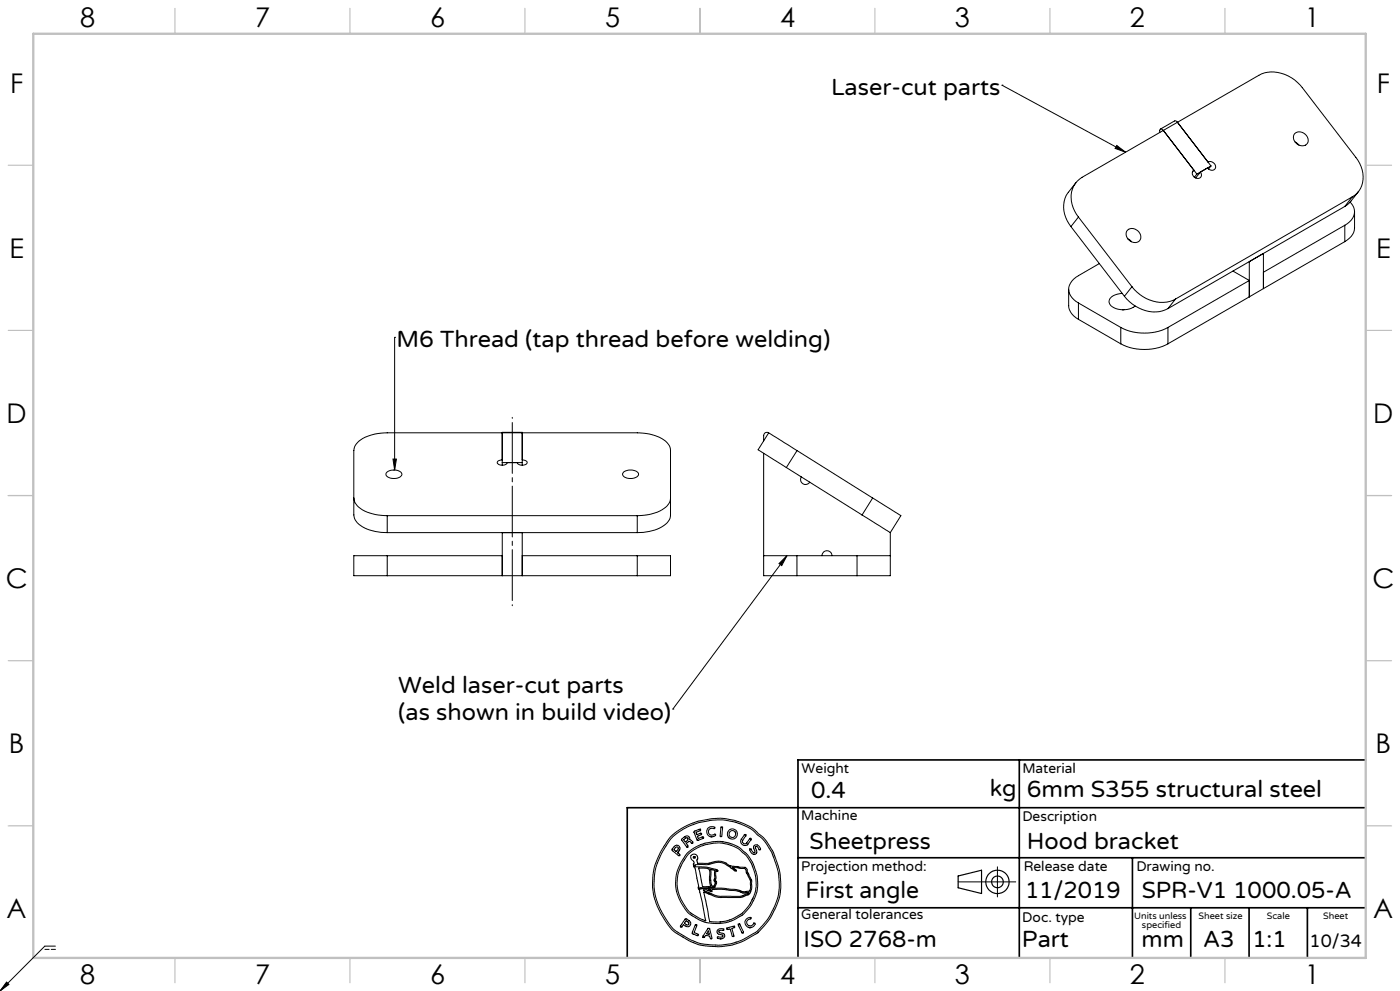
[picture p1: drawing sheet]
<svg xmlns="http://www.w3.org/2000/svg" width="420mm" height="297mm" viewBox="0 0 420 297" stroke-linecap="round" stroke-linejoin="round" font-family="sans-serif">
<g fill="none" stroke="#000" stroke-width=".3">
<path d="M300.6 25.5h.1M300.6 25.5l37.1 20.1M348.1 38.7l4.3-2.4h.5l10.4 13.4M349 39.1l28.6-16.5a10.4 10.4 0 0 1 12.4 2.8l16.8 21.8a8.2 8.2 0 0 1 .3 10.7l-1.4 1.1M349 39.1l-24.4 14.1a7.3 7.3 0 0 0-2.2 10l1.1 1.8M349 39.1a.55 .55 0 0 0-.6-.5 .55 .55 0 0 0-.5 .6v.5M349 39.1l10.1 13.1M322.8 54.8l-2.3 2.8a8.3 8.3 0 0 0 .8 10.3M335 43.6l2.7 2-3.2-1.1zM357.7 51.6l.5-.6a1.42 1.42 0 0 0 .1 2.2 1.42 1.42 0 0 0 2.1-.5l-.3-1.1M359.1 52.2l-.8 .9M360.1 51.6l-1.4 1.7"/>
<path d="M362.4 48.6a1.53 1.53 0 0 1 1.8 .3 1.53 1.53 0 0 1 .2 1.9 1.56 1.56 0 0 1-2.2-.5l-2.1 1.3M363.3 49.7l-4.2 2.5M363.3 49.7l-.8 1M388.4 40a2.46 2.46 0 0 1 3.1 .2 2.46 2.46 0 0 1 .5 3 2.46 2.46 0 0 1-3-.2 2.46 2.46 0 0 1-.6-3zM388.5 42.6l1.2 .9M405.7 59l-53.1 30.6M405.7 59l-2.3 2.9M407.5 57.4a12.9 12.9 0 0 1-4.1 4.5M321.3 67.9l16 20.9M323.5 65l16.1 20.9M323.5 65l-2.2 2.9M329.8 79l-6.3 3.6a4.3 4.3 0 0 0-2.3 6l.9 1.2 1.4 1"/>
<path d="M338.2 69a2.45 2.45 0 0 1 3.1 .2 2.45 2.45 0 0 1 .5 3 2.46 2.46 0 0 1-3-.2 2.46 2.46 0 0 1-.6-3zM338.3 71.6l1.2 .9M403.4 61.9l-53 30.6M403.4 67.5l-24.4 14.1M403.4 67.5v4.9M403.4 72.4l-24.4 14.1M405 60.6a3.9 3.9 0 0 1-.8 6.5l-.8 .4M406.4 63.5v4.8a4.9 4.9 0 0 1-3 4.1M320.6 86.7v4.9a4.9 4.9 0 0 0 2.9 4.1M323.5 90.8l12.7 7.3M323.5 90.8v4.9M323.5 95.7l12.7 7.3"/>
<path d="M336.2 98.1a15.6 15.6 0 0 0 14.2 0M336.2 98.1v4.9M336.7 87.9a3.6 3.6 0 0 0-4 2.6 4.2 4.2 0 0 0 4.8 2.3l1.9-.4 1.1-.7M336.7 92.8h.5M337.3 88.8a11.1 11.1 0 0 0 12.3 4.1l.8-.4M339.6 85.9a10.7 10.7 0 0 0 13 3.7M339.6 85.9l-2.3 2.9M350.4 98.1v4.9M352.6 89.6l-2.2 2.9M369.9 81.2l4.9 2.9-24.4 14M374.8 89l-24.4 14M379 86.5v-10.6l-4.2 2.5v10.6"/>
<path d="M379 86.5l-4.2 2.5M118.4 101.1h.1M118.4 101.1v39.8M336.2 103a15.6 15.6 0 0 0 14.2 0M117.9 137.6h1l-.5 3.3zM150.7 137.8l-.4 .1a.76 .76 0 0 0-1 .3 .76 .76 0 0 0 .3 1 1.84 1.84 0 0 0 2.6-.6M150.7 139.4v-9.8h6v9.8M150.7 138.6h6M156.7 137.8a1.03 1.03 0 0 1 1.4 1.1 1.94 1.94 0 0 1-2.9-.3M229.1 135.9v36.6h10M230.6 129.7l8.5 5.3M230.6 129.7l-3.2 5.1 8.5 5.3"/>
<path d="M230.6 129.7a.98 .98 0 0 0-1.5 .9v1.5M239.1 135l-3.2 5.1M239.1 135l22.7 14.3M106.2 149.3a5.3 5.3 0 0 0 3.9 4.2l2.5 .7 3.6 .3M116.1 141.5a3.3 3.3 0 0 1 4.4 .5 2 2 0 0 1-2.5 1.4 1.85 1.85 0 0 1-2.2-1.4zM116.2 159.6a12 12 0 0 1-9.3-3.4l-.6-.9-.1-1v-19.3a5.6 5.6 0 0 1 4.7-4.5l2.5-.6 2.8-.2h75a12.4 12.4 0 0 1 9.3 3.4l.5 1 .2 .9v19.3a5.2 5.2 0 0 1-4 4.3l-2.4 .7-3.6 .3M116.2 154.5v5.1M116.2 154.5h75M116.2 159.6h75M150.7 159.6v12.9M156.7 159.6v12.9M187.1 141.4a3.5 3.5 0 0 1 4.4 .4 1.8 1.8 0 0 1-2.3 1.6 2.13 2.13 0 0 1-2.4-1.3z"/>
<path d="M191.2 154.5v5.1M201.2 149.3a5.2 5.2 0 0 1-4 4.2l-2.4 .7-3.6 .3M235.9 140.1l22.7 14.2M240.4 142.9a1.5 1.5 0 0 0 .5 2.1 1.5 1.5 0 0 0 2-.5M258.6 154.3l8.5 5.3M261.8 149.3l8.5 5.2-3.2 5.1M261.8 149.3l-3.2 5M267.1 159.6v12.9h-10M116.2 166.5h-10v6h10M116.2 166.5h34.5M116.2 172.5h75M116.2 166.5v6"/>
<path d="M156.7 166.5h34.5M191.2 166.5h10v6h-10M191.2 166.5v6M229.1 166.5h10M236.1 166.5l-1.6 3-.8-.6zM236.1 166.5l-34.2 46M239.1 166.5v6M239.1 166.5h18M239.1 172.5h18M246.6 166.5a1.5 1.5 0 0 1 1.5-1.4 1.5 1.5 0 0 1 1.5 1.4M257.1 166.5h10M257.1 166.5v6"/>
<path d="M201.9 212.5h.1M201.2 250.8l3.2-2.5 3.4-1.6 1.8-.6 3.4-.7 3.2-.2 4.1 .6 3.3 1.2 2.4 1.4 3.1 2.6 2.7 4.1 1.5 4 .7 2.8 .2 4.3-.5 3.2-2.2 5.1-1.7 2.3-2.5 2.8-3.9 2.2-2.4 1-2.1 .6-3.7 .3-4.1-.3-2.1-.5-3-1.4-4.5-2.9-2.2-3.1-2.1-3.9-1-2.8-.4-2.8 .1-3.9 .7-3.3 2-4.3zM201.8 250.8l3.3-2.4 3.5-1.5 4.6-1.1 3.7-.1 3.6 .7 3.8 1.5 1.4 .8 3.2 2.9 2.6 3.9 1.2 3.2 .9 3.2 .2 4.2-.5 3-.9 2.6-1.3 2.6-1.2 1.7-2.9 3.3-4.1 2.3-3.4 1.2-3 .4h-2.8l-3.5-.4-2.8-1-4.2-2.5-1.7-1.4-2.3-3.4-1.7-3.3-1-3.1-.3-3.2 .3-3.7 .6-2.4 1.8-3.8zM202.4 253.6l.8-.3 .7 .6v.7l-.6 .9 .7 .6-.1 .3h-.3l-2-1.6zM202.7 254l.5-.2 .3 .4-.6 1-.7-.5zM204.5 251.4l1.2-.8h.7l.5 .5v.6l.5 .1 .5 .8-.3 .2-.7-.6-.4 .1-.6 .4 .5 .8-.3 .4-1.6-2.1zM205.1 251.6l.9-.6 .4 .3v.4l-.8 .6zM206.1 253.9h.1M206.4 256.1l1.9-1.5 3.3-1.5 3.6-.5 3.1 .4 3.1 1.3 2 1.6 1.9 2.7 .8 1.9 .7 2.7-.1 3.7-.8 2.2-1.7 2.9-1.6 1.8-3.1 1.7-1.8 .6-1.8 .2-2.4-.1a.7 .7 0 0 1-.8-.9l-1.6-8 4.5 1.7 6.9-.1 2.1-.8 .5-.7 .4-1.3v-2.2l-1.3-2.5-.1-.9-.5-.5-4.5-.5-1.7-1-1.5-.4-1.3 .1-2.1 .6h-3.2l-.2-1.1 .2-.6-.2-.7-.7-.4-.9 .2-.3 .4 .1 .6 .9 1-.1 1.4 .5 .7 1 5.3-.2 .6 .4 .5 .3 1.1 1.6 8.2-1.4-.6-3.1-1.8-.8-.7-2-3.1-1.1-3-.2-2.4 .4-2.8 1.1-2.8zM208.2 249.2l1.9-.7v.5l-1.3 .4v.3l.3 .5 1.1-.5 .3 .2-.1 .3-1.2 .4 .3 .7 1.3-.5 .2 .1v.3l-1.8 .6zM209.3 251.9h.1M212.4 248.2l.9-.4 1.1 .1-.1 .5-.9-.2-.6 .3-.3 .9 .6 .8 .8 .1 .6-.3 .2 .4-1 .4-1.2-.3-.5-1.1z"/>
<path d="M213.3 250.8h.1M216.4 247.8h.2l.2 .4-.3 2.4-.3 .2-.2-.4zM223.3 250.2l.4-.1 .1 .3-1.1 1.6 .4 .8h.7l1.2-1.6 .4 .2-1 1.6-.6 .4-1.1-.3-.5-.9 .2-.7zM224.9 254.5l.3-.1 .6 .9 .6 .2-.3-1.8 .5-.5 .8 .2 .8 1-.3 .3-.7-1h-.5l-.1 .4 .4 1.4-.6 .6-1-.5zM226.1 256h.1M299.2 259.8v9M202.9 266.9l-.2-2.4 .3-3 1.1-2.6 1.6-2.6 1.5-1.5 2.2-1.3 2-.8 2.4-.4 2.3-.1 2.3 .4 3.4 1.4 2.2 1.9 1.2 1.7 .9 1.7 1.1 3.3 .1 2.8-.2 1.8-.6 1.8-1.5 2.7-2.4 2.6-2.7 1.5-2.3 .8-2.8 .2-3.1-.3-2-.8-2.4-1.5-1.1-.8-1.7-2.6-1-2-.6-1.9M205.6 275.4l.3-.1 1.1 .9 .2 1-.4 .4-.7 .1-1.1-.6-.5 .7h-.3v-.3zM205.8 275.9l.9 .6-.1 .6-.4 .1-.9-.5zM208.6 277.2l.3-.1 .2 .3-.9 2.1 1.2 .5 .1 .2-.2 .3-1.7-.8zM210.1 266.4h.1M210.2 266.4l6.5-.2 4.2 .4 2.2 .7h.4"/>
<path d="M211 266.7h1l1.5 .5 .1-.6 3-.1 4.4 .5 2 .7 1.7-.2-.5 .4-2.1 .7h-6l-1.9-.4-3.1-1.2zM212 260.3l-2.4-.2 1.1 5.6 2.5-.1-.4-1.9 .1-2.6-.2-.7-.7-.1M212.4 278.2l.5 .2 .7 2.6-.2 .3h-.3l-.2-.7-.2-.1-1-.2-.4 .6-.4-.1zM212.5 278.9l.3 1.1-.9-.1zM212.6 266.6h-.1M212.7 266.6h.5l.1 .2zM213.1 260.6l1.4 .2v2.3l-.3 .8 .4 .7-.4 .9-.3 .1h-.3l-.3-1v-3.1zM214.8 260.9l.1 .1M214.8 261v2.2l-.2 .6 .4 .5v.4l-.5 1-.6 .3-4.1 .1 .3 .3M214.9 261l.3 .2 .2-.3-.6-.3-2.7-.7-3.5-.2-.2-.5 3.8-.1 2.5-.6 1.2-.1 1.5 .5 3.3 2.2 .2-.3-1.2-.8 3.8 .3 1.7 3.9v1.8l-.3 1.1-1.4 .2M215.2 278.8l.8-.5 1.1 .2-.1 .4-.9-.1-.5 .3 .2 .4 1.5 .5 .1 .6-.4 .6-1 .2-.8-.3 .2-.4 1 .2 .5-.3-.1-.4-1.5-.5-.2-.4zM216 276.3h.1"/>
<path d="M218.1 278.2l2.1-.7 .2 .2-.1 .3-.8 .2 .7 2.2-.1 .3-.5-.2-.6-2.1-.8 .2zM221.5 277l.4-.1 1.1 2.4v.2h-.4zM222.7 279.6h.1M223.5 267.3h.1M223.9 275.4l1.3-.4v.3l-.6 .3-.5 .4v.9l.5 .6h.6l1.2-.9 .2 .3-.4 .6-1.1 .6-1.1-.5-.5-1zM224.9 278h.1M287.4 264.3h17.3M2 294.3l.7 .7-2.7 2zM16.6 283.6h-3.2l-13.4 13.4M213.2 281.3h.1M216 281.4h.1"/>
<circle cx="208.3" cy="256.9" r=".26"/>
<circle cx="219.7" cy="250" r="1.51"/>
<circle cx="219.7" cy="250" r="1.01"/>
</g>
<g fill="none" stroke="#000" stroke-width=".35">
<path d="M287.4 262.5l7.1-1.7v7l-7.1-1.7z"/>
<circle cx="299.2" cy="264.3" r="3.5"/>
<circle cx="299.2" cy="264.3" r="1.75"/>
</g>
<path d="M153.7 125.1v56.4" fill="none" stroke="#000" stroke-width=".3" stroke-dasharray="15.2 1.3 1.3 1.3" stroke-dashoffset="-1.6"/>
<path d="M305.8 227.7v59.2M409.7 227.7h-170.3v59.2M239.4 257.1h170.3M339.7 257.1v29.9M409.7 242.1h-221.5v45M239.4 272.1h170.3M357.2 272.1v14.8M374.7 272.1v14.8M392.2 272.1v14.8" fill="none" stroke="#000" stroke-width=".5"/>
<g fill="none" stroke="#c0c0c0" stroke-width=".35">
<path d="M52.5 2.5v7.5M105 2.5v7.5M157.5 2.5v7.5M210 2.5v7.5M262.5 2.5v7.5M315 2.5v7.5M367.5 2.5v7.5M2.5 49.5h7.5M410 49.5h7.5M2.5 99h7.5M410 99h7.5M2.5 148.5h7.5"/>
<path d="M410 148.5h7.5M2.5 198h7.5M410 198h7.5M2.5 247.5h7.5M410 247.5h7.5M52.5 287v7.5M105 287v7.5M157.5 287v7.5M210 287v7.5M262.5 287v7.5M315 287v7.5M367.5 287v7.5"/>
</g>
<path d="M10 10.1h399.7v277h-399.7z" fill="none" stroke="#c0c0c0" stroke-width=".7"/>
<path d="M16.6 284.5h-3.1" fill="none" stroke="#000" stroke-width=".3" stroke-dasharray="1.3 .6"/>
<g fill="#000">
<path d="M2 294.3l.7 .7-2.7 2z"/>
<path d="M236.1 166.5l-1.6 3-.8-.6zM117.9 137.6h1l-.5 3.3zM335 43.6l2.7 2-3.2-1.1z"/>
</g>
<g font-size="8.1">
<text x="24" y="8">8</text>
<text x="76.5" y="8">7</text>
<text x="129" y="8">6</text>
<text x="181.5" y="8">5</text>
<text x="234" y="8">4</text>
<text x="286.5" y="8">3</text>
<text x="339" y="8">2</text>
<text x="391.5" y="8">1</text>
<text x="3" y="27.7">F</text>
<text x="413" y="27.7">F</text>
<text x="2.8" y="77.2">E</text>
<text x="412.8" y="77.2">E</text>
<text x="2" y="126.7">D</text>
<text x="412" y="126.7">D</text>
<text x="1.7" y="176.2">C</text>
<text x="411.7" y="176.2">C</text>
<text x="2.7" y="225.7">B</text>
<text x="412.7" y="225.7">B</text>
<text x="2" y="275.2">A</text>
<text x="412" y="275.2">A</text>
<text x="24" y="295">8</text>
<text x="76.5" y="295">7</text>
<text x="129" y="295">6</text>
<text x="181.5" y="295">5</text>
<text x="234" y="295">4</text>
<text x="286.5" y="295">3</text>
<text x="339" y="295">2</text>
<text x="391.5" y="295">1</text>
</g>
<g font-size="7.1">
<text x="249.3" y="28.4">Laser-cut parts</text>
<text x="119" y="103.9">M6 Thread (tap thread before welding)</text>
<text x="119.5" y="207.8">Weld laser-cut parts</text>
<text x="119.5" y="215.8">(as shown in build video)</text>
<text x="243.3" y="239.1">0.4</text>
<text x="297" y="238.5">kg</text>
<text x="308" y="239">6mm S355 structural steel</text>
<text x="242.9" y="254.4">Sheetpress</text>
<text x="308" y="254.4">Hood bracket</text>
<text x="241.6" y="269.2">First angle</text>
<text x="307.5" y="269.2">11/2019</text>
<text x="342.5" y="269.2">SPR-V1 1000.05-A</text>
<text x="241.1" y="283.7">ISO 2768-m</text>
<text x="306.6" y="283.9">Part</text>
<text x="342.5" y="283.9">mm</text>
<text x="360.9" y="283.9">A3</text>
<text x="375.7" y="283.9">1:1</text>
</g>
<text font-size="5.4" x="392.9" y="283.8">10/34</text>
<g font-size="4.2">
<text x="240.5" y="231.7">Weight</text>
<text x="306.7" y="231.7">Material</text>
<text x="240.4" y="245.9">Machine</text>
<text x="306.7" y="246.1">Description</text>
<text x="240.4" y="261.1">Projection method:</text>
<text x="307.1" y="261">Release date</text>
<text x="340.9" y="261">Drawing no.</text>
<text x="240.4" y="275.6">General tolerances</text>
<text x="306.7" y="276.3">Doc. type</text>
</g>
<g font-size="2.8">
<text x="340.3" y="275.3">Units unless</text>
<text x="359.6" y="275.3">Sheet size</text>
<text x="380" y="275.3">Scale</text>
<text x="396.9" y="275.3">Sheet</text>
<text x="342.6" y="278.2">specified</text>
</g>
</svg>
